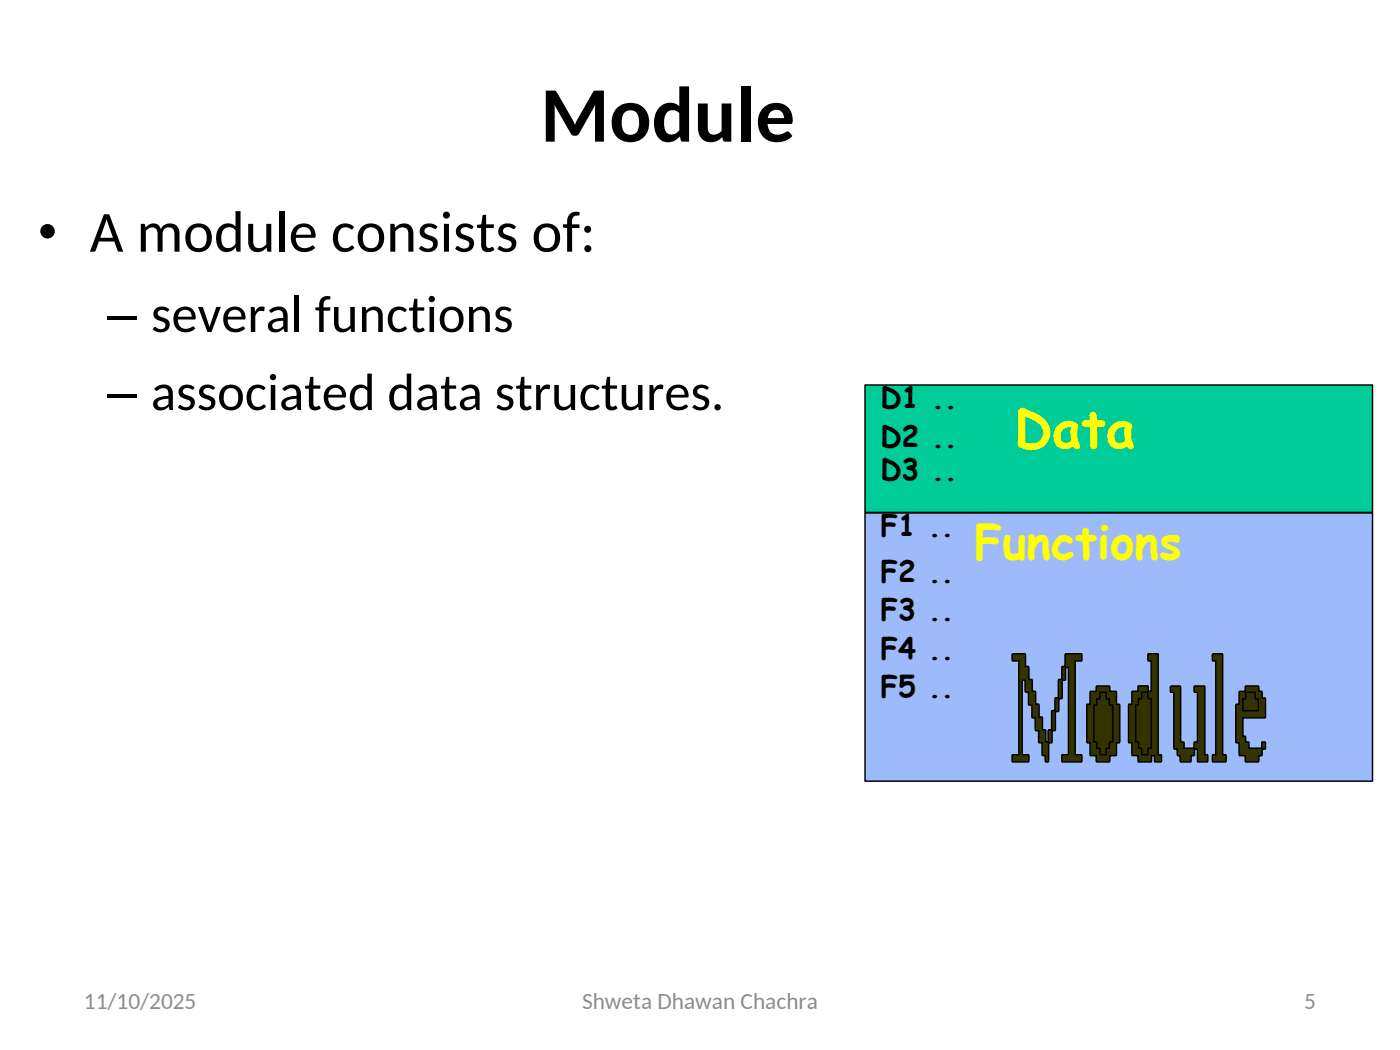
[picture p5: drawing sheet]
<svg xmlns="http://www.w3.org/2000/svg" width="254mm" height="190mm" viewBox="0 0 254 190" stroke-linecap="round" stroke-linejoin="round" font-family="sans-serif">
<path d="M157 69.9h92v23l-92 .1z" fill="#0c9" stroke="#000" stroke-width=".26"/>
<path d="M157 93.1h92v48.6h-92z" fill="#9dbafb" stroke="#000" stroke-width=".26"/>
<g fill="#330" stroke="#000" stroke-width=".26">
<path d="M183.7 118.6h2.3l.1 .2v2.1h.5l.1 .2v2.2h.5l.1 .1v2h.5l.1 .2v2.1h.5l.1 .2v2.2h.6v.1v2.2h.5l.1 .2v2h.5v-2l.1-.2h.5v-3.3l.1-.2h.5v-2.1l.1-.2h.5v-3.2l.1-.1h.5v-2.2l.1-.2h.5v-2.1l.1-.2h2.9v1.3h-1.1v17h1.1v1.3h-3.5l-.1-.1 .1-1.2h1.1v-15.8h-.5v2.2l-.1 .1h-.5v3.2l-.1 .2h-.5v2.1l-.1 .2h-.5v3.3l-.1 .2h-.5v2l-.1 .2h-.5l-.1 3.4h-.5l-.1-.1v-1h-.5v-.2v-2.1h-.6l-.1-.2v-2h-.5l-.1-.2v-2.2h-.5l-.1-.1v-2.2h-.5l-.1-.2v-2.1h-.5l-.1-.2v-2h-.5v13.5h1.1l.1 1.2-.1 .1h-2.9v-1.3h1.1v-17h-1.1z"/>
<path d="M212.4 124.5h1.7l.1 .1v10h.6v1.2h1.8v-1l.1-.2h.6v-9h-.6l-.1-1 .1-.1h1.8l.1 .1v12.3h.4l.1 .2-.1 1.1h-1.6l-.1-.1v-2.2h-.6l-.1 1.2h-.5l-.1 1.1h-1.8l-.1-1.1h-.4l-.1-.2v-1h-.6v-10.3h-.6z"/>
<path d="M220 118.6h1.8v.2v18.1h.6l.1 .2-.1 1.1h-2.4v-.1v-1.2h.6v-17h-.6z"/>
<path d="M199.6 125.6h1.1l.1 1.2h.5l.1 1.1h.5v6.7h-.5l-.1 1.2h-.5l-.1 1.1h-1.1l-.1-1.1h-.5v-1l-.1-.2h-.4v-6.7h.4l.1-.1v-1h.5l.1-.2zM197.9 125.4h1l.1-.9h2.3l.1 .9h1.1l.1 .2v2.2h.5l.1 .1v6.7l-.1 .2h-.5l-.1 2.3h-1.1l-.1 1.1h-2.3l-.1-1.1h-1l-.1-.2v-2.1h-.6v-.2v-6.7v-.1h.6z"/>
<path d="M207.2 125.6h1.1v1.2h.6v9h-.6v1.1h-1.1v-1l-.1-.1h-.6v-1v-.2h-.5v-6.7h.5v-.2v-.9h.6l.1-.2zM208.3 118.6h1.8v.2v18.1h.5l.1 .2-.1 1.1h-1.1v-1.1h-.6v1.1h-2.4v-1.1h-1.1l-.1-2.3h-.5l-.1-.2v-6.7l.1-.2h.5v-2.1l.1-.2h1.1v-1h1.8v1h.6v-5.5h-.6v-.2z"/>
<path d="M226 125.6h1.7l.1 1.2h.5v2.1h-2.8v-2.1h.4l.1-.2zM224.9 125.4h1l.1-.9h2.3l.1 .9h.5l.1 .2v1h.5l.1 .2-.1 3.4h-4v3.4h.4l.1 1h.5l.1 1.2h2.3l.1-1.2h.5l.1 .2v1l-.1 .1h-.5v1l-.1 .2h-.5l-.1 1.1h-2.3l-.1-1.1h-1l-.1-.2v-2.1h-.5l-.1-.2v-6.7l.1-.1h.5z"/>
</g>
<text font-size="14.3" x="98" y="25.7">Module</text>
<text font-size="10.6" x="6.7" y="45.7">• A module consists of:</text>
<g font-size="9.5">
<text x="19.4" y="60.2">– several functions</text>
<text x="19.4" y="74.4">– associated data structures.</text>
</g>
<text font-size="9.5" fill="#ff0" x="184" y="81.2">Data</text>
<text font-size="8.5" fill="#ff0" x="176.7" y="101.5">Functions</text>
<g font-size="5.3">
<text x="159.7" y="74.1">D1 ..</text>
<text x="159.7" y="81">D2 ..</text>
<text x="159.7" y="87">D3 ..</text>
<text x="159.7" y="97.3">F1 ..</text>
<text x="159.7" y="105.6">F2 ..</text>
<text x="159.7" y="112.6">F3 ..</text>
<text x="159.7" y="119.5">F4 ..</text>
<text x="159.7" y="126.5">F5 ..</text>
</g>
<g font-size="4.2" fill="#8c8c8c">
<text x="15.2" y="183.1">11/10/2025</text>
<text x="105.6" y="183.1">Shweta Dhawan Chachra</text>
<text x="236.6" y="183.1">5</text>
</g>
</svg>
